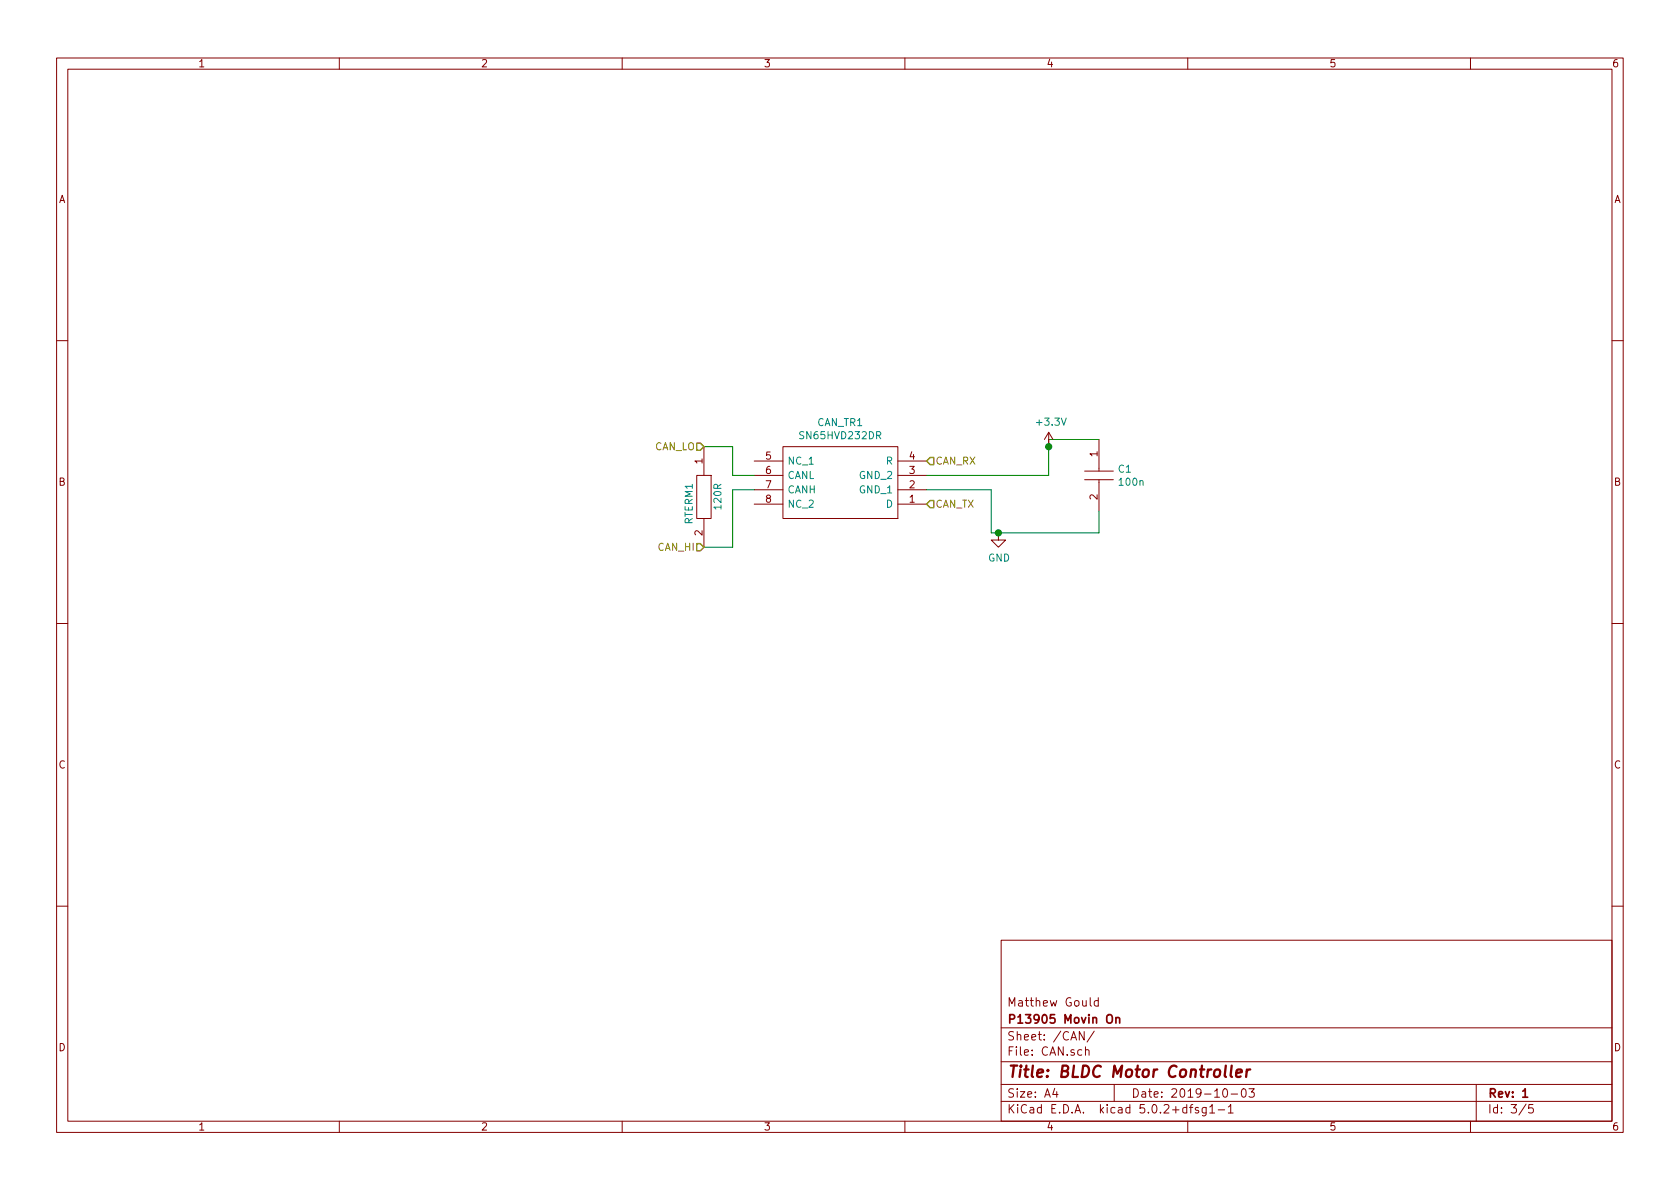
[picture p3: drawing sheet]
EESchema Schematic File Version 4
LIBS:DSC_motor_controller-cache
EELAYER 30 0
EELAYER END
$Descr A4 11693 8268
encoding utf-8
Sheet 3 5
Title "BLDC Motor Controller"
Date "2019-10-03"
Rev "1"
Comp "P13905 Movin On"
Comment1 "Matthew Gould"
Comment2 ""
Comment3 ""
Comment4 ""
$EndDescr
$Comp
L SN65HVD232DR:SN65HVD232DR CAN_TR1
U 1 1
P 6450 3500
F 0 "CAN_TR1" H 7050 2935 50  0000 C CNN
F 1 "SN65HVD232DR" H 7050 3026 50  0000 C CNN
F 2 "SN65HVD232DR:SOIC127P600X175-8N" H 7500 3600 50  0001 L CNN
F 3 "http://www.ti.com/lit/gpn/sn65hvd232" H 7500 3500 50  0001 L CNN
F 4 "3.3 V CAN Transceiver" H 7500 3400 50  0001 L CNN "Description"
F 5 "1.75" H 7500 3300 50  0001 L CNN "Height"
F 6 "Texas Instruments" H 7500 3200 50  0001 L CNN "Manufacturer_Name"
F 7 "SN65HVD232DR" H 7500 3100 50  0001 L CNN "Manufacturer_Part_Number"
F 8 "595-SN65HVD232DR" H 7500 3000 50  0001 L CNN "Mouser Part Number"
F 9 "https://www.mouser.com/Search/Refine.aspx?Keyword=595-SN65HVD232DR" H 7500 2900 50  0001 L CNN "Mouser Price/Stock"
F 10 "" H 7500 2800 50  0001 L CNN "RS Part Number"
F 11 "" H 7500 2700 50  0001 L CNN "RS Price/Stock"
	1    6450 3500
	-1   0    0    1   
$EndComp
$Comp
L ERA3AEB121V:ERA3AEB121V RTERM1
U 1 1
P 4900 3100
F 0 "RTERM1" H 5150 3000 50  0000 L CNN
F 1 "120R" H 5150 3200 50  0000 L CNN
F 2 "ERJ3RQF4R7V:RESC1608X55N" H 5450 3150 50  0001 L CNN
F 3 "https://industrial.panasonic.com/cdbs/www-data/pdf/RDA0000/AOA0000C237.pdf" H 5450 3050 50  0001 L CNN
F 4 "Panasonic ERA Series Thin Film Surface Mount Fixed Resistor 0603 Case 120 +/-0.1% 0.1W +/-25ppm/C" H 5450 2950 50  0001 L CNN "Description"
F 5 "0.55" H 5450 2850 50  0001 L CNN "Height"
F 6 "Panasonic" H 5450 2750 50  0001 L CNN "Manufacturer_Name"
F 7 "ERA3AEB121V" H 5450 2650 50  0001 L CNN "Manufacturer_Part_Number"
F 8 "" H 5450 2550 50  0001 L CNN "Mouser Part Number"
F 9 "" H 5450 2450 50  0001 L CNN "Mouser Price/Stock"
F 10 "7419870" H 5450 2350 50  0001 L CNN "RS Part Number"
F 11 "https://uk.rs-online.com/web/p/products/7419870" H 5450 2250 50  0001 L CNN "RS Price/Stock"
F 12 "70348670" H 5450 2150 50  0001 L CNN "Allied_Number"
F 13 "https://www.alliedelec.com/panasonic-era3aeb121v/70348670/" H 5450 2050 50  0001 L CNN "Allied Price/Stock"
	1    4900 3100
	0    1    1    0   
$EndComp
Wire Wire Line
	4900 3100 5100 3100
Wire Wire Line
	5100 3100 5100 3300
Wire Wire Line
	5100 3300 5250 3300
Wire Wire Line
	5250 3400 5100 3400
Wire Wire Line
	5100 3400 5100 3800
Wire Wire Line
	5100 3800 4900 3800
$Comp
L AS0805KKX7R0BB104:AS0805KKX7R0BB104 C1
U 1 1
P 7650 3050
F 0 "C1" V 7854 3178 50  0000 L CNN
F 1 "100n" V 7945 3178 50  0000 L CNN
F 2 "AS0805KKX7R0BB104:CAPC2012X145N" H 8000 3100 50  0001 L CNN
F 3 "https://mouser.componentsearchengine.com/Datasheets/1/AS0805KKX7R0BB104.pdf" H 8000 3000 50  0001 L CNN
F 4 "Multilayer Ceramic Capacitors MLCC - SMD/SMT 0.1uF 10% 100V AEC-Q200" H 8000 2900 50  0001 L CNN "Description"
F 5 "1.45" H 8000 2800 50  0001 L CNN "Height"
F 6 "YAGEO (PHYCOMP)" H 8000 2700 50  0001 L CNN "Manufacturer_Name"
F 7 "AS0805KKX7R0BB104" H 8000 2600 50  0001 L CNN "Manufacturer_Part_Number"
F 8 "603-AS0805KKX70BB104" H 8000 2500 50  0001 L CNN "Mouser Part Number"
F 9 "https://www.mouser.com/Search/Refine.aspx?Keyword=603-AS0805KKX70BB104" H 8000 2400 50  0001 L CNN "Mouser Price/Stock"
F 10 "" H 8000 2300 50  0001 L CNN "RS Part Number"
F 11 "" H 8000 2200 50  0001 L CNN "RS Price/Stock"
	1    7650 3050
	0    1    1    0   
$EndComp
Wire Wire Line
	6900 3700 6900 3400
Wire Wire Line
	6900 3400 6450 3400
Wire Wire Line
	7650 3050 7300 3050
Wire Wire Line
	7300 3050 7300 3100
Wire Wire Line
	7300 3300 6450 3300
$Comp
L power:GND #PWR0123
U 1 1
P 6950 3700
F 0 "#PWR0123" H 6950 3450 50  0001 C CNN
F 1 "GND" H 6955 3527 50  0000 C CNN
F 2 "" H 6950 3700 50  0001 C CNN
F 3 "" H 6950 3700 50  0001 C CNN
	1    6950 3700
	1    0    0    -1  
$EndComp
Connection ~ 6950 3700
Wire Wire Line
	6950 3700 6900 3700
$Comp
L power:+3.3V #PWR0124
U 1 1
P 7300 3100
F 0 "#PWR0124" H 7300 2950 50  0001 C CNN
F 1 "+3.3V" H 7315 3273 50  0000 C CNN
F 2 "" H 7300 3100 50  0001 C CNN
F 3 "" H 7300 3100 50  0001 C CNN
	1    7300 3100
	1    0    0    -1  
$EndComp
Text HLabel 6450 3200 2    50   Input ~ 0
CAN_RX
Wire Wire Line
	6950 3700 7650 3700
Wire Wire Line
	7650 3550 7650 3700
Connection ~ 7300 3100
Wire Wire Line
	7300 3100 7300 3300
Text HLabel 6450 3500 2    50   Input ~ 0
CAN_TX
Text HLabel 4900 3800 0    50   Input ~ 0
CAN_HI
Text HLabel 4900 3100 0    50   Input ~ 0
CAN_LO
$EndSCHEMATC
